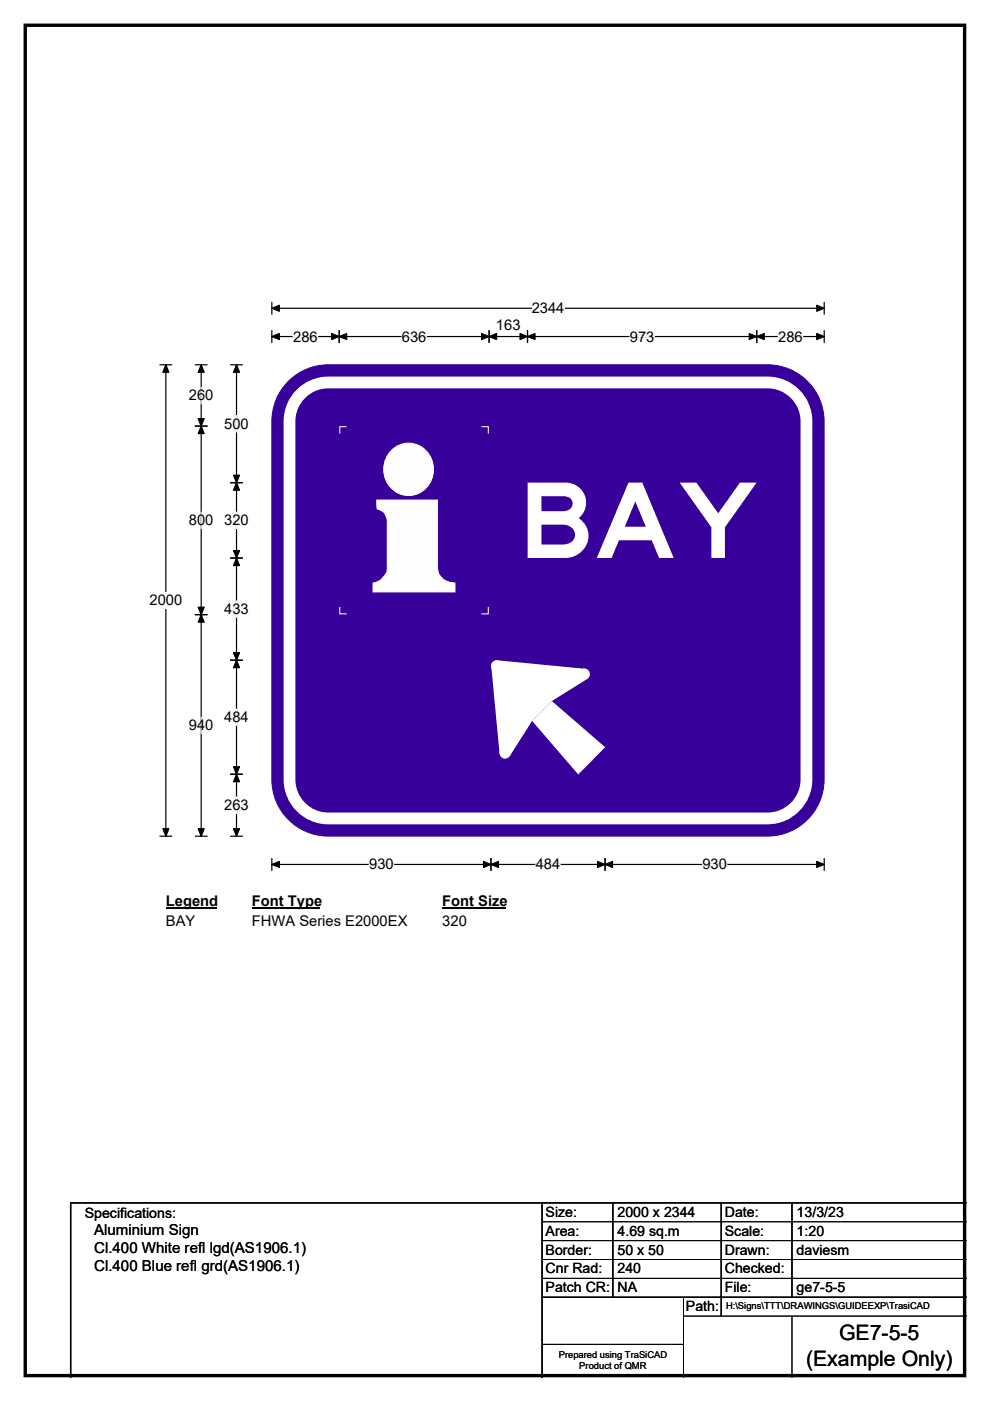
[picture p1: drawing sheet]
<svg xmlns="http://www.w3.org/2000/svg" width="210mm" height="297mm" viewBox="0 0 210 297" stroke-linecap="round" stroke-linejoin="round" font-family="sans-serif">
<path d="M5.4 5.4h199.2v286.3h-199.2z" fill="none" stroke="#000" stroke-width=".72"/>
<path d="M57.7 65.4h117.1M57.7 64.1v2.5M174.8 64.1v2.5" fill="none" stroke="#000" stroke-width=".25"/>
<path d="M57.7 65.4l1.5-.7v1.3zM173.2 64.7l1.6 .7-1.6 .6z" fill="#000" stroke="#000" stroke-width=".25"/>
<path d="M112.8 63.6h6.9v3.5h-6.9z" fill="#fff"/>
<g fill="none" stroke="#000" stroke-width=".25">
<path d="M33.9 77.3h2.5M35.2 77.3v100M57.7 71.4h117.1M57.7 70.1v2.5M71.9 70.1v2.5M103.7 70.1v2.5M111.9 70.1v2.5M160.5 70.1v2.5M174.8 70.1v2.5M33.9 177.3h2.5M57.7 182v2.6M57.7 183.3h117.1"/>
<path d="M104.1 182v2.6M128.3 182v2.6M174.8 182v2.6"/>
</g>
<g fill="#000" stroke="#000" stroke-width=".25">
<path d="M35.2 77.3l.6 1.6h-1.3zM57.7 71.4l1.5-.7v1.3zM71.9 71.4l1.6-.7v1.3zM70.4 70.7l1.5 .7-1.5 .6zM102.2 70.7l1.5 .7-1.5 .6zM103.7 71.4l1.6-.7v1.3zM110.3 70.7l1.6 .7-1.6 .6zM111.9 71.4l1.6-.7v1.3zM158.9 70.7l1.6 .7-1.6 .6zM160.5 71.4l1.6-.7v1.3zM173.2 70.7l1.6 .7-1.6 .6zM34.5 175.7h1.3l-.6 1.6z"/>
<path d="M57.7 183.3l1.5-.7v1.3zM104.1 183.3l1.6-.7v1.3zM102.6 182.6l1.5 .7-1.5 .6zM126.7 182.6l1.6 .7-1.6 .6zM128.3 183.3l1.6-.7v1.3zM173.2 182.6l1.6 .7-1.6 .6z"/>
</g>
<path d="M62.2 71.4h5.2M85.2 71.4h5.2M133.6 71.4h5.2M165.1 71.4h5.2M78.3 183.3h5.2M113.6 183.3h5.2M149 183.3h5.2" fill="none" stroke="#fff" stroke-width=".25"/>
<path d="M31.7 125.6h7v3.5h-7z" fill="#fff"/>
<path d="M41.4 77.3h2.5M42.7 77.3v100M48.9 77.3h2.5M50.2 77.3v100M41.4 90.3h2.5M48.9 102.3h2.5M48.9 118.3h2.5M41.4 130.3h2.5M48.9 140h2.5M41.4 177.3h2.5M48.9 177.3h2.5M48.9 164.1h2.5" fill="none" stroke="#000" stroke-width=".25"/>
<g fill="#000" stroke="#000" stroke-width=".25">
<path d="M42.7 77.3l.6 1.6h-1.3zM50.2 77.3l.6 1.6h-1.3zM42.7 90.3l.6 1.6h-1.3zM42 88.8h1.3l-.6 1.5zM50.2 102.3l.6 1.6h-1.3zM49.5 116.7h1.3l-.6 1.6zM49.5 100.8h1.3l-.6 1.5zM50.2 118.3l.6 1.6h-1.3zM42 128.7h1.3l-.6 1.6zM42.7 130.3l.6 1.6h-1.3zM49.5 138.4h1.3l-.6 1.6zM50.2 140l.6 1.6h-1.3z"/>
<path d="M42 175.7h1.3l-.6 1.6zM49.5 162.6h1.3l-.6 1.5zM50.2 164.1l.6 1.6h-1.3zM49.5 175.7h1.3l-.6 1.6z"/>
</g>
<path d="M42.7 82.1v3.5M50.2 88.1v3.5M42.7 108.6v3.5M50.2 108.6v3.5M50.2 127.4v3.5M42.7 152.1v3.5M50.2 150.3v3.5M50.2 169v3.5" fill="none" stroke="#fff" stroke-width=".25"/>
<path d="M35.2 189.3h10.7v3.5h-10.7z" fill="#fff"/>
<path d="M35.2 192.6h10.7" fill="none" stroke="#000" stroke-width=".32"/>
<path d="M53.4 189.3h14.4v3.5h-14.4z" fill="#fff"/>
<path d="M53.4 192.6h14.4" fill="none" stroke="#000" stroke-width=".32"/>
<path d="M93.8 189.3h13.5v3.5h-13.5z" fill="#fff"/>
<path d="M93.8 192.6h13.5" fill="none" stroke="#000" stroke-width=".32"/>
<g fill="#fff">
<path d="M35.2 193.5h6.2v3.5h-6.2z"/>
<path d="M53.4 193.5h32.9v3.5h-32.9z"/>
<path d="M93.8 193.5h5.2v3.5h-5.2z"/>
</g>
<path d="M61.2 80.8a11.9 11.9 0 0 1 8.4-3.5h93.2a12 12 0 0 1 12 12v76a12 12 0 0 1-12 12h-93.2a12 12 0 0 1-11.9-12v-76a11.9 11.9 0 0 1 3.5-8.5z" fill-rule="evenodd" fill="#37009b" stroke="#37009b" stroke-width=".21"/>
<path d="M63.8 83.5a8.2 8.2 0 0 1 5.8-2.4h93.2a8.2 8.2 0 0 1 8.2 8.2v76a8.3 8.3 0 0 1-8.2 8.2h-93.2a8.2 8.2 0 0 1-8.2-8.2v-76a8.2 8.2 0 0 1 2.4-5.8z" fill="none" stroke="#fff" stroke-width="2.5"/>
<g fill="#fff">
<path d="M117.1 148.6l11.3 9.8-5.8 5.8-9.7-11.4z"/>
<path d="M105.5 140l18.5 1.8 .6 2.1-7.5 4.7-4.2 4.2-4.8 7.5-2.1-.5-1.8-18.5z" fill-rule="evenodd"/>
<circle cx="123.9" cy="142.9" r="1.19"/>
<circle cx="105.3" cy="141.2" r="1.19"/>
<circle cx="107.1" cy="159.7" r="1.19"/>
</g>
<path d="M73.5 90.5h-1.4v1.4M102.1 90.5h1.5v1.4M72.1 128.7v1.5h1.4M103.6 128.7v1.5h-1.5" fill="none" stroke="#fefefe" stroke-width=".21"/>
<g fill="#fefefe" stroke="#fefefe" stroke-width=".21">
<path d="M82.9 95.6a5.3 5.3 0 0 1 6.3-1 5.3 5.3 0 0 1 2.7 5.8 5.3 5.3 0 0 1-5.7 4.7 5.3 5.3 0 0 1-4.8-5.6 5.7 5.7 0 0 1 1.5-3.9z" fill-rule="evenodd"/>
<path d="M79.9 106h12.9v14a3.5 3.5 0 0 0 3.7 3.6v1.9h-17.4v-1.9a3.5 3.5 0 0 0 3-3.1v-10.3l-.6-1.5-1.5-.8z" fill-rule="evenodd"/>
</g>
<path d="M115 255v37M130 255v20M153 255v24M168 255v20M205 255h-190v37M115 275h90" fill="none" stroke="#000" stroke-width=".3"/>
<path d="M115 259h90M115 263h90M115 267h90M115 271h90M145 279h60M145 275v17M168 279v13M115 285h30" fill="none" stroke="#000" stroke-width=".21"/>
<text font-size="22.2" fill="#fff" x="109.9" y="118.3">BAY</text>
<g font-size="4.5">
<text x="178" y="284.2">GE7-5-5</text>
<text x="171" y="289.6">(Example Only)</text>
</g>
<g font-size="3.2">
<text x="20" y="261.9">Aluminium Sign</text>
<text x="20" y="265.7">Cl.400 White refl lgd(AS1906.1)</text>
<text x="20" y="269.6">Cl.400 Blue refl grd(AS1906.1)</text>
</g>
<g font-size="3.1">
<text x="105.2" y="70">163</text>
<text x="112.8" y="66.4">2344</text>
<text x="62.2" y="72.4">286</text>
<text x="85.2" y="72.4">636</text>
<text x="133.6" y="72.4">973</text>
<text x="165.1" y="72.4">286</text>
<text x="40.1" y="84.9">260</text>
<text x="47.6" y="90.9">500</text>
<text x="40.1" y="111.4">800</text>
<text x="47.6" y="111.4">320</text>
<text x="31.7" y="128.4">2000</text>
<text x="47.6" y="130.2">433</text>
<text x="40.1" y="154.9">940</text>
<text x="47.6" y="153.1">484</text>
<text x="47.6" y="171.8">263</text>
<text x="78.3" y="184.3">930</text>
<text x="113.6" y="184.3">484</text>
<text x="149" y="184.3">930</text>
<text x="35.2" y="192.1">Legend</text>
<text x="35.2" y="196.3">BAY</text>
<text x="53.4" y="192.1">Font Type</text>
<text x="53.4" y="196.3">FHWA Series E2000EX</text>
<text x="93.8" y="192.1">Font Size</text>
<text x="93.8" y="196.3">320</text>
</g>
<g font-size="3">
<text x="115.7" y="258">Size:</text>
<text x="131" y="258">2000 x 2344</text>
<text x="153.7" y="258">Date:</text>
<text x="169" y="258">13/3/23</text>
<text x="18" y="258.2">Specifications:</text>
<text x="115.7" y="262">Area:</text>
<text x="131" y="262">4.69 sq.m</text>
<text x="153.7" y="262">Scale:</text>
<text x="169" y="262">1:20</text>
<text x="115.7" y="266">Border:</text>
<text x="115.7" y="270">Cnr Rad:</text>
<text x="131" y="266">50 x 50</text>
<text x="131" y="270">240</text>
<text x="153.7" y="266">Drawn:</text>
<text x="153.7" y="270">Checked:</text>
<text x="169" y="266">daviesm</text>
<text x="115.7" y="274">Patch CR:</text>
<text x="131" y="274">NA</text>
<text x="153.7" y="274">File:</text>
<text x="169" y="274">ge7-5-5</text>
<text x="145.5" y="278">Path:</text>
</g>
<g font-size="2">
<text x="154" y="277.6">H:\Signs\TTT\DRAWINGS\GUIDEEXP\TrasiCAD</text>
<text x="118.5" y="287.8">Prepared using TraSiCAD</text>
<text x="122.9" y="290.2">Product of QMR</text>
</g>
</svg>
